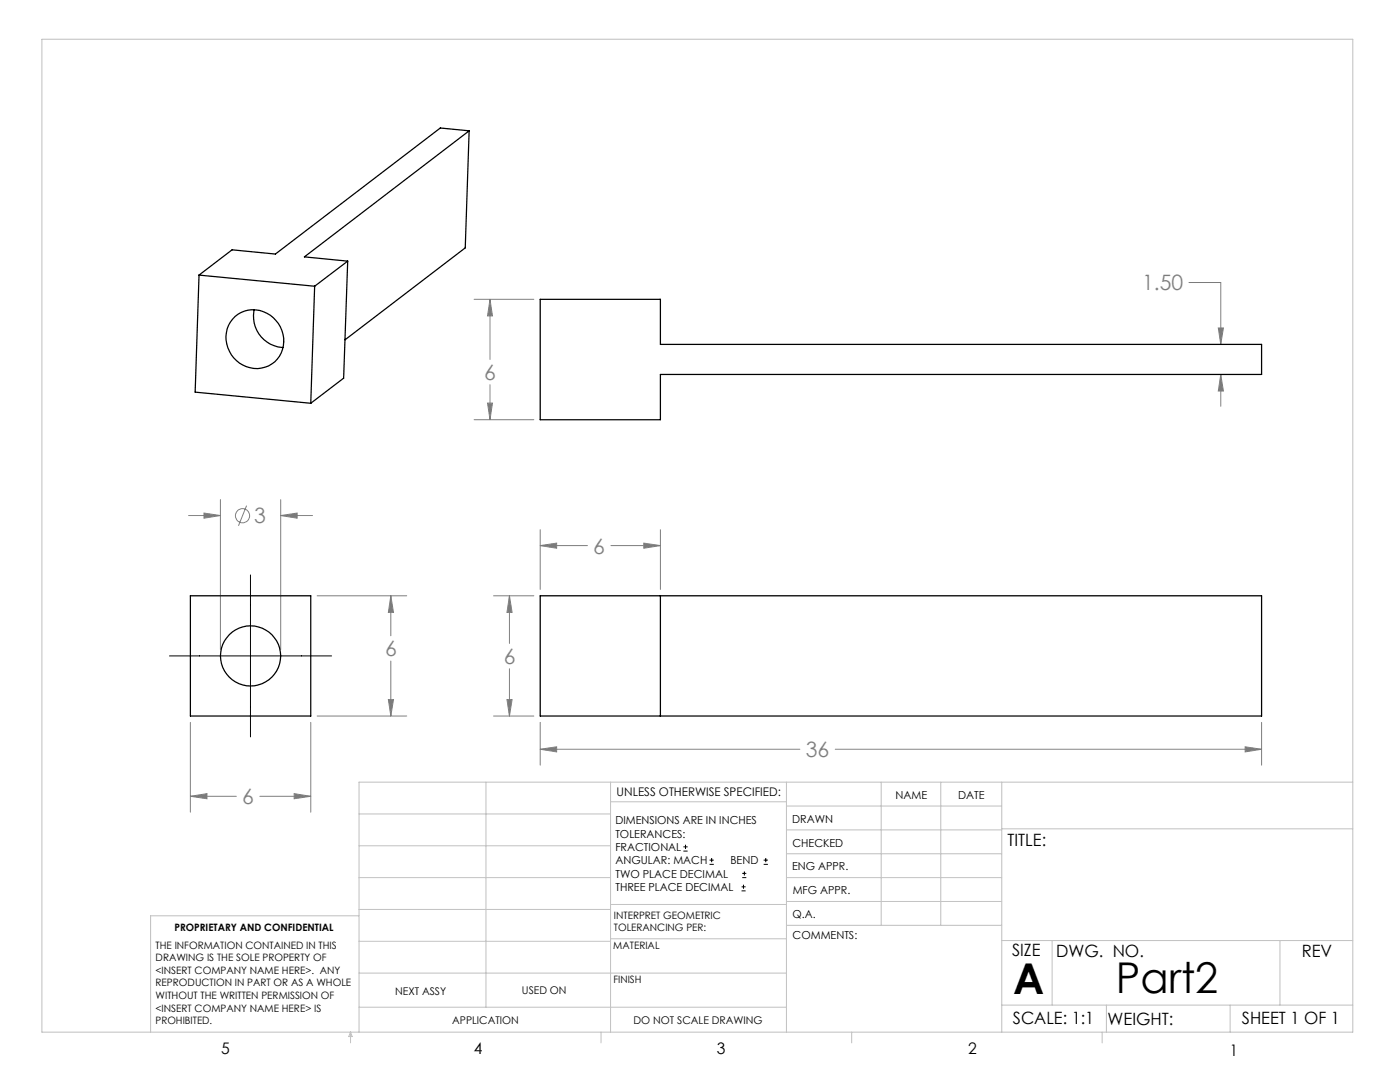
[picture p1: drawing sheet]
<svg xmlns="http://www.w3.org/2000/svg" width="279mm" height="216mm" viewBox="0 0 279 216" stroke-linecap="round" stroke-linejoin="round" font-family="sans-serif">
<g fill="none" stroke="#808080" stroke-width=".2">
<path d="M94.6 59.7h11.9M97.8 59.7v12M97.8 59.7l.5 3.3h-1zM237.3 56.4h6.3v12.3M97.8 76.8v6.9M243.1 65.4h1.1l-.6 3.3zM243.6 74.7l.6 3.3h-1.1zM243.6 74.7v6.4M44 99.7v29.9M56 99.7v29.9M94.6 83.7h11.9M97.3 80.4h1l-.5 3.3z"/>
<path d="M37.6 102.9h6.4M40.7 102.4l3.3 .5-3.3 .5zM49.2 100.9l-1.6 4M56 102.9h6.4M56 102.9l3.3-.5v1zM63.3 118.9h17.9M78 118.9v8M78 118.9l.5 3.3h-1zM98.5 118.9h8M101.7 118.9v9.5M101.7 118.9l.5 3.3h-1zM107.8 105.7v11.9"/>
<path d="M107.8 108.9h9.4M107.8 108.9l3.3-.5v1zM121.9 108.9h9.9M128.5 108.4l3.3 .5-3.3 .5zM131.8 105.7v11.9M77.5 139.6h1l-.5 3.3zM78 131.9v11M101.2 139.6h1l-.5 3.3zM101.7 133.4v9.5M38 144.1v18M38 158.9h9.2M38 158.9l3.3-.5v1z"/>
<path d="M51.9 158.9h10.1M58.7 158.4l3.3 .5-3.3 .5zM62 144.1v18M63.3 142.9h17.9M98.5 142.9h8M107.8 144.1v8.6M107.8 149.5h51.8M107.8 149.5l3.3-.5v1zM166.7 149.5h85.1M248.5 149l3.3 .5-3.3 .5zM251.8 144.1v8.6"/>
<circle cx="48.4" cy="102.9" r="1.41"/>
</g>
<g fill="none" stroke="#000" stroke-width=".2">
<path d="M50 114.7v32.3M33.8 130.9h32.4M136.4 169.8h.8M136.4 169h.8M136.8 168.6v.8M141.6 172.5h.9M141.6 171.6h.9M142 171.2v.8M148 177.8h.8M148 177h.8M148.1 175.1h.8M148.1 174.3h.8"/>
<path d="M148.4 176.5v.8M148.6 173.9v.8M152.4 172.5h.8M152.4 171.6h.8M152.8 171.2v.8"/>
</g>
<g fill="none" stroke="#c0c0c0" stroke-width=".2">
<path d="M8.4 7.8h261.6v198.2h-261.6zM97 156.1v44.9M121.8 156.1v49.9M121.8 160h35.2M157 156.1v49.9M175.9 156.1v28.5M187.7 156.1v28.5M199.9 156.1v49.9M270 156.1h-198.4v49.9M71.6 175.1h50.2M71.6 168.8h50.2M71.6 162.4h50.2"/>
<path d="M157 170.4h42.9M157 165.6h42.9M157 160.8h42.9M157 175.1h42.9M157 179.9h42.9M199.9 165.4h70.1M71.6 194.2h85.4M71.6 187.8h50.2M71.6 181.5h50.2M71.6 182.7h-41.5v23.3M121.8 187.3h35.2M121.8 180.5h35.2"/>
<path d="M157 184.6h42.9M199.9 187.7h70.1M210 187.7v12.9M255.4 187.7v12.9M70 206v2.1M70 206l.3 .8h-.7zM71.6 201h85.4M119.9 206v2.1M170 206v2.1M199.9 200.6h70.1M220 206v2.1M220.8 200.6v5.4"/>
<path d="M245.5 200.6v5.4"/>
</g>
<path d="M101.7 118.9l.5 3.3h-1zM101.2 139.6h1l-.5 3.3zM128.5 108.4l3.3 .5-3.3 .5zM107.8 108.9l3.3-.5v1zM248.5 149l3.3 .5-3.3 .5zM107.8 149.5l3.3-.5v1zM40.7 102.4l3.3 .5-3.3 .5zM56 102.9l3.3-.5v1zM78 118.9l.5 3.3h-1zM77.5 139.6h1l-.5 3.3zM58.7 158.4l3.3 .5-3.3 .5zM38 158.9l3.3-.5v1zM243.1 65.4h1.1l-.6 3.3zM243.6 74.7l.6 3.3h-1.1zM97.8 59.7l.5 3.3h-1zM97.3 80.4h1l-.5 3.3z" fill="#808080"/>
<g fill="none" stroke="#000" stroke-width=".25">
<path d="M93.6 26.1l-5.7-.6-32.9 25.2-8.7-.9-6.6 5.1M93.6 26.1l-32.9 25.2 8.7 .8M93.6 26.1l-.7 23.4-24 18.3M39.7 54.9l23.1 2.2M39.7 54.9l-.8 23.3 23.1 2.3M62.8 57.1l-.8 23.4M69.4 52.1l-6.6 5M69.4 52.1l-.8 23.4-6.6 5M107.8 59.7h24v9h120v6h-120v9h-24zM46.9 63.1a6 6 0 0 1 9.7 4.4 5.5 5.5 0 0 1-3.1 5.6 5.5 5.5 0 0 1-6.3-1.1 6 6 0 0 1-.3-8.9zM50.7 61.8a6.2 6.2 0 0 0 5.8 7.6M38 118.9h24v24h-24z"/>
<path d="M107.8 118.9h144v24h-144zM131.8 118.9v24"/>
<circle cx="50" cy="130.9" r="6"/>
</g>
<g font-size="8.5">
<text x="202.2" y="198.3">A</text>
<text x="222.7" y="198.1">Part2</text>
</g>
<g font-size="4.2" fill="#808080">
<text x="227.9" y="57.9">1.50</text>
<text x="96.6" y="75.8">6</text>
<text x="50.7" y="104.4">3</text>
<text x="118.4" y="110.5">6</text>
<text x="76.9" y="131">6</text>
<text x="100.5" y="132.5">6</text>
<text x="160.8" y="151.1">36</text>
<text x="48.4" y="160.5">6</text>
</g>
<g font-size="3.4">
<text x="201.1" y="168.8">TITLE:</text>
<text x="202" y="190.8">SIZE</text>
<text x="210.8" y="190.9">DWG. NO.</text>
<text x="259.8" y="191">REV</text>
<text x="202.1" y="204.4">SCALE: 1:1</text>
<text x="221" y="204.5">WEIGHT:</text>
<text x="247.8" y="204.4">SHEET 1 OF 1</text>
</g>
<g font-size="3.2">
<text x="44.2" y="210.4">5</text>
<text x="94.6" y="210.3">4</text>
<text x="143.1" y="210.4">3</text>
<text x="193.2" y="210.3">2</text>
<text x="245.4" y="210.6">1</text>
</g>
<text font-size="2.4" x="123.1" y="158.9">UNLESS OTHERWISE SPECIFIED:</text>
<g font-size="2.2">
<text x="178.7" y="159.4">NAME</text>
<text x="191.2" y="159.4">DATE</text>
<text x="122.8" y="164.5">DIMENSIONS ARE IN INCHES</text>
<text x="122.8" y="167.1">TOLERANCES:</text>
<text x="158.1" y="164.2">DRAWN</text>
<text x="122.8" y="169.8">FRACTIONAL</text>
<text x="122.8" y="172.5">ANGULAR: MACH</text>
<text x="145.8" y="172.5">BEND</text>
<text x="158.1" y="173.7">ENG APPR.</text>
<text x="158.2" y="169.1">CHECKED</text>
<text x="122.8" y="175.1">TWO PLACE DECIMAL</text>
<text x="122.8" y="177.8">THREE PLACE DECIMAL</text>
<text x="158.2" y="178.4">MFG APPR.</text>
<text x="158.2" y="183.2">Q.A.</text>
<text x="158.2" y="187.4">COMMENTS:</text>
</g>
<g font-size="2.1">
<text x="78.8" y="198.5">NEXT ASSY</text>
<text x="104.2" y="198.4">USED ON</text>
<text x="90.2" y="204.3">APPLICATION</text>
<text x="126.4" y="204.3">DO NOT SCALE DRAWING</text>
</g>
<g font-size="2">
<text x="34.8" y="185.7">PROPRIETARY AND CONFIDENTIAL</text>
<text x="122.5" y="183.3">INTERPRET GEOMETRIC</text>
<text x="122.5" y="185.9">TOLERANCING PER:</text>
<text x="31.1" y="189.3">THE INFORMATION CONTAINED IN THIS</text>
<text x="31.1" y="191.8">DRAWING IS THE SOLE PROPERTY OF</text>
<text x="122.4" y="189.4">MATERIAL</text>
<text x="31.1" y="194.3">&lt;INSERT COMPANY NAME HERE&gt;. ANY</text>
<text x="31.1" y="196.8">REPRODUCTION IN PART OR AS A WHOLE</text>
<text x="122.4" y="196.2">FINISH</text>
<text x="31.1" y="199.4">WITHOUT THE WRITTEN PERMISSION OF</text>
<text x="31.1" y="201.9">&lt;INSERT COMPANY NAME HERE&gt; IS</text>
<text x="31.1" y="204.4">PROHIBITED.</text>
</g>
</svg>
